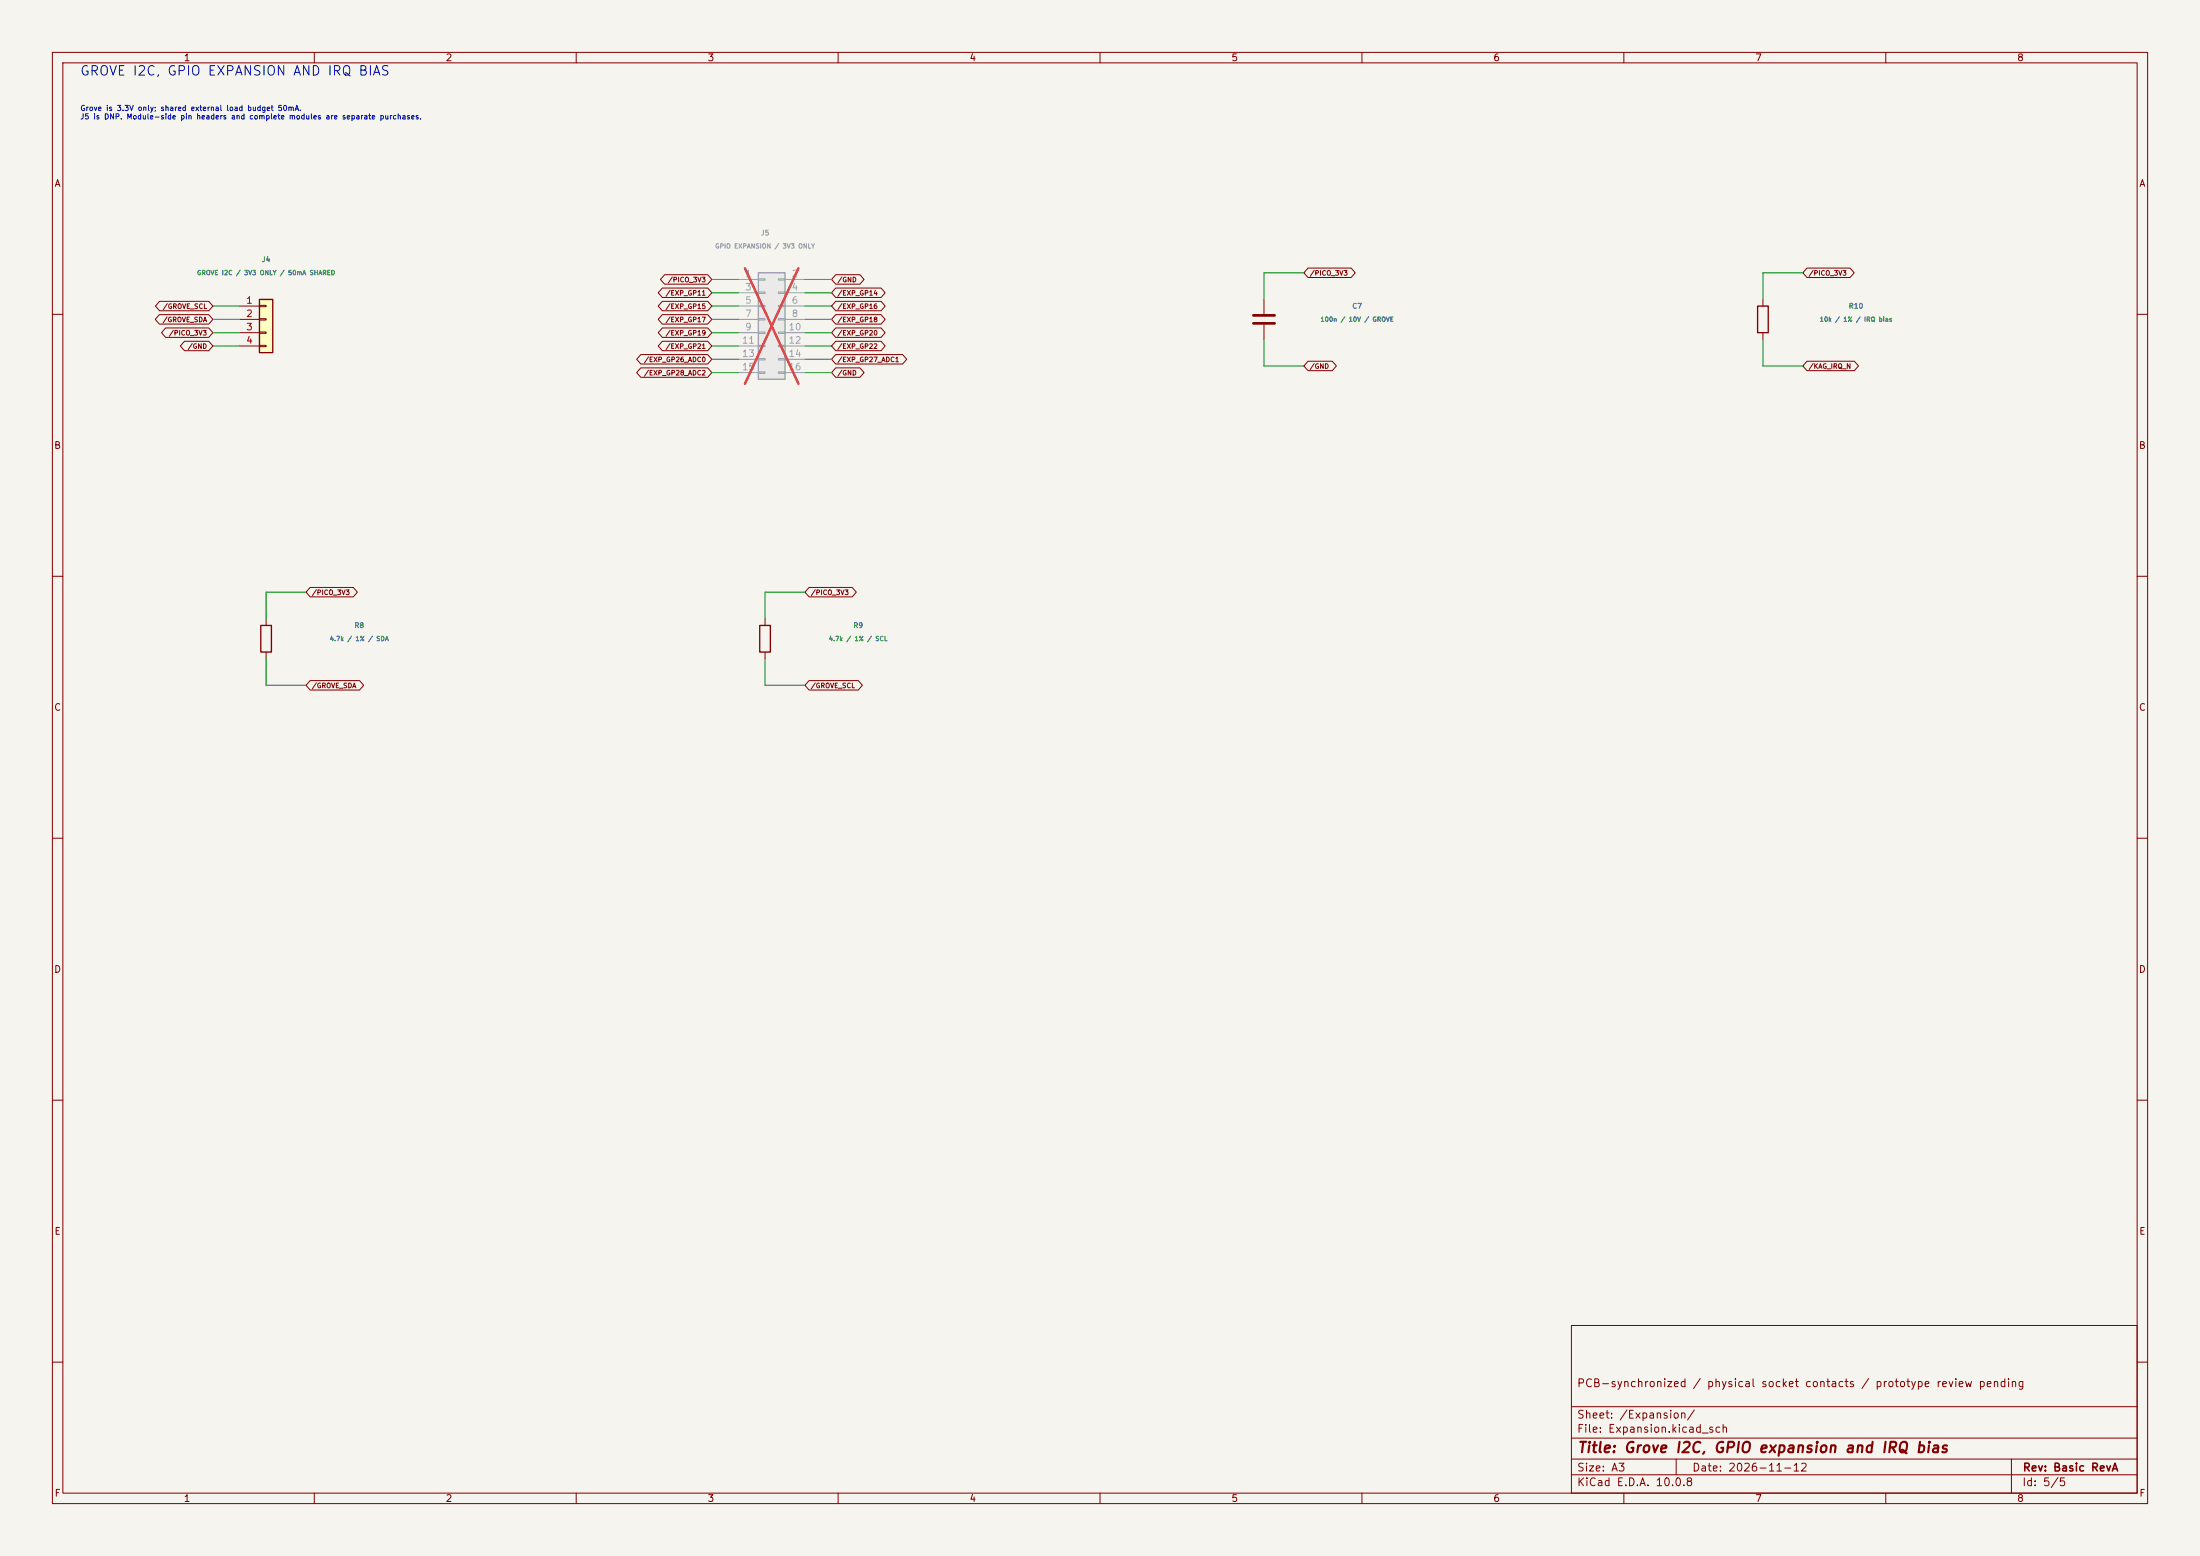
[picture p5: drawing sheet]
(kicad_sch
 (version 20260306)
 (generator "eeschema")
 (generator_version "10.0")
 (paper "A3")
 (title_block
  (title "Grove I2C, GPIO expansion and IRQ bias")
  (date "2026-11-12")
  (rev "Basic RevA")
  (comment 1 "PCB-synchronized / physical socket contacts / prototype review pending"))
 (lib_symbols
  (symbol "KAGURA_RevA:Grove_4P"
   (pin_names
    (offset 1.016) (hide yes)) (exclude_from_sim no) (in_bom yes) (on_board yes)
   (in_pos_files yes)
   (duplicate_pin_numbers_are_jumpers no)
   (property "Reference" "J" (at 0 5.08 0) (show_name no) (do_not_autoplace no) (effects (font (size 1.27 1.27))))
   (property "Value" "Conn_01x04" (at 0 -7.62 0) (show_name no) (do_not_autoplace no) (effects (font (size 1.27 1.27))))
   (property "Footprint" "" (at 0 0 0) (show_name no) (do_not_autoplace no) (hide yes) (effects (font (size 1.27 1.27))))
   (property "Datasheet" "" (at 0 0 0) (show_name no) (do_not_autoplace no) (hide yes) (effects (font (size 1.27 1.27))))
   (property "Description" "Generic connector, single row, 01x04, script generated (kicad-library-utils/schlib/autogen/connector/)" (at 0 0 0) (show_name no) (do_not_autoplace no) (hide yes) (effects (font (size 1.27 1.27))))
   (symbol "Grove_4P_1_1"
    (rectangle (start -1.27 3.81) (end 1.27 -6.35) (stroke (width 0.254) (type default)) (fill (type background)))
    (rectangle (start -1.27 2.667) (end 0 2.413) (stroke (width 0.1524) (type default)) (fill (type none)))
    (rectangle (start -1.27 0.127) (end 0 -0.127) (stroke (width 0.1524) (type default)) (fill (type none)))
    (rectangle (start -1.27 -2.413) (end 0 -2.667) (stroke (width 0.1524) (type default)) (fill (type none)))
    (rectangle (start -1.27 -4.953) (end 0 -5.207) (stroke (width 0.1524) (type default)) (fill (type none)))
    (pin passive line (at -5.08 2.54 0) (length 3.81) (name "Pin_1" (effects (font (size 1.27 1.27)))) (number "1" (effects (font (size 1.27 1.27)))))
    (pin passive line (at -5.08 0 0) (length 3.81) (name "Pin_2" (effects (font (size 1.27 1.27)))) (number "2" (effects (font (size 1.27 1.27)))))
    (pin passive line (at -5.08 -2.54 0) (length 3.81) (name "Pin_3" (effects (font (size 1.27 1.27)))) (number "3" (effects (font (size 1.27 1.27)))))
    (pin passive line (at -5.08 -5.08 0) (length 3.81) (name "Pin_4" (effects (font (size 1.27 1.27)))) (number "4" (effects (font (size 1.27 1.27))))))
   (embedded_fonts no))
  (symbol "KAGURA_RevA:GPIO_2x08"
   (pin_names
    (offset 1.016) (hide yes)) (exclude_from_sim no) (in_bom yes) (on_board yes)
   (in_pos_files yes)
   (duplicate_pin_numbers_are_jumpers no)
   (property "Reference" "J" (at 1.27 10.16 0) (show_name no) (do_not_autoplace no) (effects (font (size 1.27 1.27))))
   (property "Value" "Conn_02x08_Odd_Even" (at 1.27 -12.7 0) (show_name no) (do_not_autoplace no) (effects (font (size 1.27 1.27))))
   (property "Footprint" "" (at 0 0 0) (show_name no) (do_not_autoplace no) (hide yes) (effects (font (size 1.27 1.27))))
   (property "Datasheet" "" (at 0 0 0) (show_name no) (do_not_autoplace no) (hide yes) (effects (font (size 1.27 1.27))))
   (property "Description" "Generic connector, double row, 02x08, odd/even pin numbering scheme (row 1 odd numbers, row 2 even numbers), script generated (kicad-library-utils/schlib/autogen/connector/)" (at 0 0 0) (show_name no) (do_not_autoplace no) (hide yes) (effects (font (size 1.27 1.27))))
   (symbol "GPIO_2x08_1_1"
    (rectangle (start -1.27 8.89) (end 3.81 -11.43) (stroke (width 0.254) (type default)) (fill (type background)))
    (rectangle (start -1.27 7.747) (end 0 7.493) (stroke (width 0.1524) (type default)) (fill (type none)))
    (rectangle (start -1.27 5.207) (end 0 4.953) (stroke (width 0.1524) (type default)) (fill (type none)))
    (rectangle (start -1.27 2.667) (end 0 2.413) (stroke (width 0.1524) (type default)) (fill (type none)))
    (rectangle (start -1.27 0.127) (end 0 -0.127) (stroke (width 0.1524) (type default)) (fill (type none)))
    (rectangle (start -1.27 -2.413) (end 0 -2.667) (stroke (width 0.1524) (type default)) (fill (type none)))
    (rectangle (start -1.27 -4.953) (end 0 -5.207) (stroke (width 0.1524) (type default)) (fill (type none)))
    (rectangle (start -1.27 -7.493) (end 0 -7.747) (stroke (width 0.1524) (type default)) (fill (type none)))
    (rectangle (start -1.27 -10.033) (end 0 -10.287) (stroke (width 0.1524) (type default)) (fill (type none)))
    (rectangle (start 3.81 7.747) (end 2.54 7.493) (stroke (width 0.1524) (type default)) (fill (type none)))
    (rectangle (start 3.81 5.207) (end 2.54 4.953) (stroke (width 0.1524) (type default)) (fill (type none)))
    (rectangle (start 3.81 2.667) (end 2.54 2.413) (stroke (width 0.1524) (type default)) (fill (type none)))
    (rectangle (start 3.81 0.127) (end 2.54 -0.127) (stroke (width 0.1524) (type default)) (fill (type none)))
    (rectangle (start 3.81 -2.413) (end 2.54 -2.667) (stroke (width 0.1524) (type default)) (fill (type none)))
    (rectangle (start 3.81 -4.953) (end 2.54 -5.207) (stroke (width 0.1524) (type default)) (fill (type none)))
    (rectangle (start 3.81 -7.493) (end 2.54 -7.747) (stroke (width 0.1524) (type default)) (fill (type none)))
    (rectangle (start 3.81 -10.033) (end 2.54 -10.287) (stroke (width 0.1524) (type default)) (fill (type none)))
    (pin passive line (at -5.08 7.62 0) (length 3.81) (name "Pin_1" (effects (font (size 1.27 1.27)))) (number "1" (effects (font (size 1.27 1.27)))))
    (pin passive line (at 7.62 7.62 180) (length 3.81) (name "Pin_2" (effects (font (size 1.27 1.27)))) (number "2" (effects (font (size 1.27 1.27)))))
    (pin passive line (at -5.08 5.08 0) (length 3.81) (name "Pin_3" (effects (font (size 1.27 1.27)))) (number "3" (effects (font (size 1.27 1.27)))))
    (pin passive line (at 7.62 5.08 180) (length 3.81) (name "Pin_4" (effects (font (size 1.27 1.27)))) (number "4" (effects (font (size 1.27 1.27)))))
    (pin passive line (at -5.08 2.54 0) (length 3.81) (name "Pin_5" (effects (font (size 1.27 1.27)))) (number "5" (effects (font (size 1.27 1.27)))))
    (pin passive line (at 7.62 2.54 180) (length 3.81) (name "Pin_6" (effects (font (size 1.27 1.27)))) (number "6" (effects (font (size 1.27 1.27)))))
    (pin passive line (at -5.08 0 0) (length 3.81) (name "Pin_7" (effects (font (size 1.27 1.27)))) (number "7" (effects (font (size 1.27 1.27)))))
    (pin passive line (at 7.62 0 180) (length 3.81) (name "Pin_8" (effects (font (size 1.27 1.27)))) (number "8" (effects (font (size 1.27 1.27)))))
    (pin passive line (at -5.08 -2.54 0) (length 3.81) (name "Pin_9" (effects (font (size 1.27 1.27)))) (number "9" (effects (font (size 1.27 1.27)))))
    (pin passive line (at 7.62 -2.54 180) (length 3.81) (name "Pin_10" (effects (font (size 1.27 1.27)))) (number "10" (effects (font (size 1.27 1.27)))))
    (pin passive line (at -5.08 -5.08 0) (length 3.81) (name "Pin_11" (effects (font (size 1.27 1.27)))) (number "11" (effects (font (size 1.27 1.27)))))
    (pin passive line (at 7.62 -5.08 180) (length 3.81) (name "Pin_12" (effects (font (size 1.27 1.27)))) (number "12" (effects (font (size 1.27 1.27)))))
    (pin passive line (at -5.08 -7.62 0) (length 3.81) (name "Pin_13" (effects (font (size 1.27 1.27)))) (number "13" (effects (font (size 1.27 1.27)))))
    (pin passive line (at 7.62 -7.62 180) (length 3.81) (name "Pin_14" (effects (font (size 1.27 1.27)))) (number "14" (effects (font (size 1.27 1.27)))))
    (pin passive line (at -5.08 -10.16 0) (length 3.81) (name "Pin_15" (effects (font (size 1.27 1.27)))) (number "15" (effects (font (size 1.27 1.27)))))
    (pin passive line (at 7.62 -10.16 180) (length 3.81) (name "Pin_16" (effects (font (size 1.27 1.27)))) (number "16" (effects (font (size 1.27 1.27))))))
   (embedded_fonts no))
  (symbol "KAGURA_RevA:C"
   (pin_numbers (hide yes))
   (pin_names
    (offset 0.254)) (exclude_from_sim no) (in_bom yes) (on_board yes)
   (in_pos_files yes)
   (duplicate_pin_numbers_are_jumpers no)
   (property "Reference" "C" (at 0.635 2.54 0) (show_name no) (do_not_autoplace no) (effects (font (size 1.27 1.27)) (justify left)))
   (property "Value" "C" (at 0.635 -2.54 0) (show_name no) (do_not_autoplace no) (effects (font (size 1.27 1.27)) (justify left)))
   (property "Footprint" "" (at 0.9652 -3.81 0) (show_name no) (do_not_autoplace no) (hide yes) (effects (font (size 1.27 1.27))))
   (property "Datasheet" "" (at 0 0 0) (show_name no) (do_not_autoplace no) (hide yes) (effects (font (size 1.27 1.27))))
   (property "Description" "Unpolarized capacitor" (at 0 0 0) (show_name no) (do_not_autoplace no) (hide yes) (effects (font (size 1.27 1.27))))
   (symbol "C_0_1"
    (polyline (pts (xy -2.032 0.762) (xy 2.032 0.762)) (stroke (width 0.508) (type default)) (fill (type none)))
    (polyline (pts (xy -2.032 -0.762) (xy 2.032 -0.762)) (stroke (width 0.508) (type default)) (fill (type none))))
   (symbol "C_1_1"
    (pin passive line (at 0 3.81 270) (length 2.794) (name "" (effects (font (size 1.27 1.27)))) (number "1" (effects (font (size 1.27 1.27)))))
    (pin passive line (at 0 -3.81 90) (length 2.794) (name "" (effects (font (size 1.27 1.27)))) (number "2" (effects (font (size 1.27 1.27))))))
   (embedded_fonts no))
  (symbol "KAGURA_RevA:R"
   (pin_numbers (hide yes))
   (pin_names
    (offset 0)) (exclude_from_sim no) (in_bom yes) (on_board yes)
   (in_pos_files yes)
   (duplicate_pin_numbers_are_jumpers no)
   (property "Reference" "R" (at 2.032 0 90) (show_name no) (do_not_autoplace no) (effects (font (size 1.27 1.27))))
   (property "Value" "R" (at 0 0 90) (show_name no) (do_not_autoplace no) (effects (font (size 1.27 1.27))))
   (property "Footprint" "" (at -1.778 0 90) (show_name no) (do_not_autoplace no) (hide yes) (effects (font (size 1.27 1.27))))
   (property "Datasheet" "" (at 0 0 0) (show_name no) (do_not_autoplace no) (hide yes) (effects (font (size 1.27 1.27))))
   (property "Description" "Resistor" (at 0 0 0) (show_name no) (do_not_autoplace no) (hide yes) (effects (font (size 1.27 1.27))))
   (symbol "R_0_1"
    (rectangle (start -1.016 -2.54) (end 1.016 2.54) (stroke (width 0.254) (type default)) (fill (type none))))
   (symbol "R_1_1"
    (pin passive line (at 0 3.81 270) (length 1.27) (name "" (effects (font (size 1.27 1.27)))) (number "1" (effects (font (size 1.27 1.27)))))
    (pin passive line (at 0 -3.81 90) (length 1.27) (name "" (effects (font (size 1.27 1.27)))) (number "2" (effects (font (size 1.27 1.27))))))
   (embedded_fonts no)))
 (text "GROVE I2C, GPIO EXPANSION AND IRQ BIAS" (at 15.24 12.7 0) (effects (font (size 1.8 1.8)) (justify left top)))
 (text "Grove is 3.3V only; shared external load budget 50mA.\nJ5 is DNP. Module-side pin headers and complete modules are separate purchases." (at 15.24 20.32 0) (effects (font (size 1 1)) (justify left top)))
 (wire (pts (xy 45.72 58.42) (xy 40.64 58.42)) (stroke (width 0) (type default)))
 (global_label "/GROVE_SCL"
  (shape bidirectional) (at 40.64 58.42 0) (effects (font (size 0.9 0.9)) (justify right))
  (property "Intersheetrefs" "${INTERSHEET_REFS}" (at 40.64 58.42 0) (effects (font (size 0.8 0.8))) (hide yes)))
 (wire (pts (xy 45.72 60.96) (xy 40.64 60.96)) (stroke (width 0) (type default)))
 (global_label "/GROVE_SDA"
  (shape bidirectional) (at 40.64 60.96 0) (effects (font (size 0.9 0.9)) (justify right))
  (property "Intersheetrefs" "${INTERSHEET_REFS}" (at 40.64 60.96 0) (effects (font (size 0.8 0.8))) (hide yes)))
 (wire (pts (xy 45.72 63.5) (xy 40.64 63.5)) (stroke (width 0) (type default)))
 (global_label "/PICO_3V3"
  (shape bidirectional) (at 40.64 63.5 0) (effects (font (size 0.9 0.9)) (justify right))
  (property "Intersheetrefs" "${INTERSHEET_REFS}" (at 40.64 63.5 0) (effects (font (size 0.8 0.8))) (hide yes)))
 (wire (pts (xy 45.72 66.04) (xy 40.64 66.04)) (stroke (width 0) (type default)))
 (global_label "/GND"
  (shape bidirectional) (at 40.64 66.04 0) (effects (font (size 0.9 0.9)) (justify right))
  (property "Intersheetrefs" "${INTERSHEET_REFS}" (at 40.64 66.04 0) (effects (font (size 0.8 0.8))) (hide yes)))
 (symbol
  (lib_id "KAGURA_RevA:Grove_4P") (at 50.8 60.96 0) (unit 1) (in_bom yes) (on_board yes) (dnp no)
  (property "Reference" "J4" (at 50.8 49.53 0) (effects (font (size 0.95 0.95))))
  (property "Value" "GROVE I2C / 3V3 ONLY / 50mA SHARED" (at 50.8 52.07 0) (effects (font (size 0.85 0.85))))
  (property "Footprint" "KAGURA_MANUAL:J4" (at 50.8 60.96 0) (effects (font (size 0.95 0.95))) (hide yes))
  (property "Datasheet" "" (at 50.8 60.96 0) (effects (font (size 0.95 0.95))) (hide yes))
  (property "Description" "" (at 50.8 60.96 0) (effects (font (size 0.95 0.95))) (hide yes)) (pin "1") (pin "2") (pin "3") (pin "4"))
 (wire (pts (xy 140.97 53.34) (xy 135.89 53.34)) (stroke (width 0) (type default)))
 (global_label "/PICO_3V3"
  (shape bidirectional) (at 135.89 53.34 0) (effects (font (size 0.9 0.9)) (justify right))
  (property "Intersheetrefs" "${INTERSHEET_REFS}" (at 135.89 53.34 0) (effects (font (size 0.8 0.8))) (hide yes)))
 (wire (pts (xy 153.67 53.34) (xy 158.75 53.34)) (stroke (width 0) (type default)))
 (global_label "/GND"
  (shape bidirectional) (at 158.75 53.34 180) (effects (font (size 0.9 0.9)) (justify left))
  (property "Intersheetrefs" "${INTERSHEET_REFS}" (at 158.75 53.34 0) (effects (font (size 0.8 0.8))) (hide yes)))
 (wire (pts (xy 140.97 55.88) (xy 135.89 55.88)) (stroke (width 0) (type default)))
 (global_label "/EXP_GP11"
  (shape bidirectional) (at 135.89 55.88 0) (effects (font (size 0.9 0.9)) (justify right))
  (property "Intersheetrefs" "${INTERSHEET_REFS}" (at 135.89 55.88 0) (effects (font (size 0.8 0.8))) (hide yes)))
 (wire (pts (xy 153.67 55.88) (xy 158.75 55.88)) (stroke (width 0) (type default)))
 (global_label "/EXP_GP14"
  (shape bidirectional) (at 158.75 55.88 180) (effects (font (size 0.9 0.9)) (justify left))
  (property "Intersheetrefs" "${INTERSHEET_REFS}" (at 158.75 55.88 0) (effects (font (size 0.8 0.8))) (hide yes)))
 (wire (pts (xy 140.97 58.42) (xy 135.89 58.42)) (stroke (width 0) (type default)))
 (global_label "/EXP_GP15"
  (shape bidirectional) (at 135.89 58.42 0) (effects (font (size 0.9 0.9)) (justify right))
  (property "Intersheetrefs" "${INTERSHEET_REFS}" (at 135.89 58.42 0) (effects (font (size 0.8 0.8))) (hide yes)))
 (wire (pts (xy 153.67 58.42) (xy 158.75 58.42)) (stroke (width 0) (type default)))
 (global_label "/EXP_GP16"
  (shape bidirectional) (at 158.75 58.42 180) (effects (font (size 0.9 0.9)) (justify left))
  (property "Intersheetrefs" "${INTERSHEET_REFS}" (at 158.75 58.42 0) (effects (font (size 0.8 0.8))) (hide yes)))
 (wire (pts (xy 140.97 60.96) (xy 135.89 60.96)) (stroke (width 0) (type default)))
 (global_label "/EXP_GP17"
  (shape bidirectional) (at 135.89 60.96 0) (effects (font (size 0.9 0.9)) (justify right))
  (property "Intersheetrefs" "${INTERSHEET_REFS}" (at 135.89 60.96 0) (effects (font (size 0.8 0.8))) (hide yes)))
 (wire (pts (xy 153.67 60.96) (xy 158.75 60.96)) (stroke (width 0) (type default)))
 (global_label "/EXP_GP18"
  (shape bidirectional) (at 158.75 60.96 180) (effects (font (size 0.9 0.9)) (justify left))
  (property "Intersheetrefs" "${INTERSHEET_REFS}" (at 158.75 60.96 0) (effects (font (size 0.8 0.8))) (hide yes)))
 (wire (pts (xy 140.97 63.5) (xy 135.89 63.5)) (stroke (width 0) (type default)))
 (global_label "/EXP_GP19"
  (shape bidirectional) (at 135.89 63.5 0) (effects (font (size 0.9 0.9)) (justify right))
  (property "Intersheetrefs" "${INTERSHEET_REFS}" (at 135.89 63.5 0) (effects (font (size 0.8 0.8))) (hide yes)))
 (wire (pts (xy 153.67 63.5) (xy 158.75 63.5)) (stroke (width 0) (type default)))
 (global_label "/EXP_GP20"
  (shape bidirectional) (at 158.75 63.5 180) (effects (font (size 0.9 0.9)) (justify left))
  (property "Intersheetrefs" "${INTERSHEET_REFS}" (at 158.75 63.5 0) (effects (font (size 0.8 0.8))) (hide yes)))
 (wire (pts (xy 140.97 66.04) (xy 135.89 66.04)) (stroke (width 0) (type default)))
 (global_label "/EXP_GP21"
  (shape bidirectional) (at 135.89 66.04 0) (effects (font (size 0.9 0.9)) (justify right))
  (property "Intersheetrefs" "${INTERSHEET_REFS}" (at 135.89 66.04 0) (effects (font (size 0.8 0.8))) (hide yes)))
 (wire (pts (xy 153.67 66.04) (xy 158.75 66.04)) (stroke (width 0) (type default)))
 (global_label "/EXP_GP22"
  (shape bidirectional) (at 158.75 66.04 180) (effects (font (size 0.9 0.9)) (justify left))
  (property "Intersheetrefs" "${INTERSHEET_REFS}" (at 158.75 66.04 0) (effects (font (size 0.8 0.8))) (hide yes)))
 (wire (pts (xy 140.97 68.58) (xy 135.89 68.58)) (stroke (width 0) (type default)))
 (global_label "/EXP_GP26_ADC0"
  (shape bidirectional) (at 135.89 68.58 0) (effects (font (size 0.9 0.9)) (justify right))
  (property "Intersheetrefs" "${INTERSHEET_REFS}" (at 135.89 68.58 0) (effects (font (size 0.8 0.8))) (hide yes)))
 (wire (pts (xy 153.67 68.58) (xy 158.75 68.58)) (stroke (width 0) (type default)))
 (global_label "/EXP_GP27_ADC1"
  (shape bidirectional) (at 158.75 68.58 180) (effects (font (size 0.9 0.9)) (justify left))
  (property "Intersheetrefs" "${INTERSHEET_REFS}" (at 158.75 68.58 0) (effects (font (size 0.8 0.8))) (hide yes)))
 (wire (pts (xy 140.97 71.12) (xy 135.89 71.12)) (stroke (width 0) (type default)))
 (global_label "/EXP_GP28_ADC2"
  (shape bidirectional) (at 135.89 71.12 0) (effects (font (size 0.9 0.9)) (justify right))
  (property "Intersheetrefs" "${INTERSHEET_REFS}" (at 135.89 71.12 0) (effects (font (size 0.8 0.8))) (hide yes)))
 (wire (pts (xy 153.67 71.12) (xy 158.75 71.12)) (stroke (width 0) (type default)))
 (global_label "/GND"
  (shape bidirectional) (at 158.75 71.12 180) (effects (font (size 0.9 0.9)) (justify left))
  (property "Intersheetrefs" "${INTERSHEET_REFS}" (at 158.75 71.12 0) (effects (font (size 0.8 0.8))) (hide yes)))
 (symbol
  (lib_id "KAGURA_RevA:GPIO_2x08") (at 146.05 60.96 0) (unit 1) (in_bom yes) (on_board yes) (dnp yes)
  (property "Reference" "J5" (at 146.05 44.45 0) (effects (font (size 0.95 0.95))))
  (property "Value" "GPIO EXPANSION / 3V3 ONLY" (at 146.05 46.99 0) (effects (font (size 0.85 0.85))))
  (property "Footprint" "KAGURA_MANUAL:J5" (at 146.05 60.96 0) (effects (font (size 0.95 0.95))) (hide yes))
  (property "Datasheet" "" (at 146.05 60.96 0) (effects (font (size 0.95 0.95))) (hide yes))
  (property "Description" "" (at 146.05 60.96 0) (effects (font (size 0.95 0.95))) (hide yes)) (pin "1") (pin "2") (pin "3") (pin "4") (pin "5") (pin "6") (pin "7") (pin "8") (pin "9") (pin "10") (pin "11") (pin "12") (pin "13") (pin "14") (pin "15") (pin "16"))
 (wire (pts (xy 241.3 57.15) (xy 241.3 52.07)) (stroke (width 0) (type default)))
 (wire (pts (xy 241.3 52.07) (xy 248.92 52.07)) (stroke (width 0) (type default)))
 (global_label "/PICO_3V3"
  (shape bidirectional) (at 248.92 52.07 180) (effects (font (size 0.9 0.9)) (justify left))
  (property "Intersheetrefs" "${INTERSHEET_REFS}" (at 248.92 52.07 0) (effects (font (size 0.8 0.8))) (hide yes)))
 (wire (pts (xy 241.3 64.77) (xy 241.3 69.85)) (stroke (width 0) (type default)))
 (wire (pts (xy 241.3 69.85) (xy 248.92 69.85)) (stroke (width 0) (type default)))
 (global_label "/GND"
  (shape bidirectional) (at 248.92 69.85 180) (effects (font (size 0.9 0.9)) (justify left))
  (property "Intersheetrefs" "${INTERSHEET_REFS}" (at 248.92 69.85 0) (effects (font (size 0.8 0.8))) (hide yes)))
 (symbol
  (lib_id "KAGURA_RevA:C") (at 241.3 60.96 0) (unit 1) (in_bom yes) (on_board yes) (dnp no)
  (property "Reference" "C7" (at 259.08 58.42 0) (effects (font (size 0.95 0.95))))
  (property "Value" "100n / 10V / GROVE" (at 259.08 60.96 0) (effects (font (size 0.85 0.85))))
  (property "Footprint" "KAGURA_MANUAL:C7" (at 241.3 60.96 0) (effects (font (size 0.95 0.95))) (hide yes))
  (property "Datasheet" "" (at 241.3 60.96 0) (effects (font (size 0.95 0.95))) (hide yes))
  (property "Description" "" (at 241.3 60.96 0) (effects (font (size 0.95 0.95))) (hide yes)) (pin "1") (pin "2"))
 (wire (pts (xy 336.55 57.15) (xy 336.55 52.07)) (stroke (width 0) (type default)))
 (wire (pts (xy 336.55 52.07) (xy 344.17 52.07)) (stroke (width 0) (type default)))
 (global_label "/PICO_3V3"
  (shape bidirectional) (at 344.17 52.07 180) (effects (font (size 0.9 0.9)) (justify left))
  (property "Intersheetrefs" "${INTERSHEET_REFS}" (at 344.17 52.07 0) (effects (font (size 0.8 0.8))) (hide yes)))
 (wire (pts (xy 336.55 64.77) (xy 336.55 69.85)) (stroke (width 0) (type default)))
 (wire (pts (xy 336.55 69.85) (xy 344.17 69.85)) (stroke (width 0) (type default)))
 (global_label "/KAG_IRQ_N"
  (shape bidirectional) (at 344.17 69.85 180) (effects (font (size 0.9 0.9)) (justify left))
  (property "Intersheetrefs" "${INTERSHEET_REFS}" (at 344.17 69.85 0) (effects (font (size 0.8 0.8))) (hide yes)))
 (symbol
  (lib_id "KAGURA_RevA:R") (at 336.55 60.96 0) (unit 1) (in_bom yes) (on_board yes) (dnp no)
  (property "Reference" "R10" (at 354.33 58.42 0) (effects (font (size 0.95 0.95))))
  (property "Value" "10k / 1% / IRQ bias" (at 354.33 60.96 0) (effects (font (size 0.85 0.85))))
  (property "Footprint" "KAGURA_MANUAL:R10" (at 336.55 60.96 0) (effects (font (size 0.95 0.95))) (hide yes))
  (property "Datasheet" "" (at 336.55 60.96 0) (effects (font (size 0.95 0.95))) (hide yes))
  (property "Description" "" (at 336.55 60.96 0) (effects (font (size 0.95 0.95))) (hide yes)) (pin "1") (pin "2"))
 (wire (pts (xy 50.8 118.11) (xy 50.8 113.03)) (stroke (width 0) (type default)))
 (wire (pts (xy 50.8 113.03) (xy 58.42 113.03)) (stroke (width 0) (type default)))
 (global_label "/PICO_3V3"
  (shape bidirectional) (at 58.42 113.03 180) (effects (font (size 0.9 0.9)) (justify left))
  (property "Intersheetrefs" "${INTERSHEET_REFS}" (at 58.42 113.03 0) (effects (font (size 0.8 0.8))) (hide yes)))
 (wire (pts (xy 50.8 125.73) (xy 50.8 130.81)) (stroke (width 0) (type default)))
 (wire (pts (xy 50.8 130.81) (xy 58.42 130.81)) (stroke (width 0) (type default)))
 (global_label "/GROVE_SDA"
  (shape bidirectional) (at 58.42 130.81 180) (effects (font (size 0.9 0.9)) (justify left))
  (property "Intersheetrefs" "${INTERSHEET_REFS}" (at 58.42 130.81 0) (effects (font (size 0.8 0.8))) (hide yes)))
 (symbol
  (lib_id "KAGURA_RevA:R") (at 50.8 121.92 0) (unit 1) (in_bom yes) (on_board yes) (dnp no)
  (property "Reference" "R8" (at 68.58 119.38 0) (effects (font (size 0.95 0.95))))
  (property "Value" "4.7k / 1% / SDA" (at 68.58 121.92 0) (effects (font (size 0.85 0.85))))
  (property "Footprint" "KAGURA_MANUAL:R8" (at 50.8 121.92 0) (effects (font (size 0.95 0.95))) (hide yes))
  (property "Datasheet" "" (at 50.8 121.92 0) (effects (font (size 0.95 0.95))) (hide yes))
  (property "Description" "" (at 50.8 121.92 0) (effects (font (size 0.95 0.95))) (hide yes)) (pin "1") (pin "2"))
 (wire (pts (xy 146.05 118.11) (xy 146.05 113.03)) (stroke (width 0) (type default)))
 (wire (pts (xy 146.05 113.03) (xy 153.67 113.03)) (stroke (width 0) (type default)))
 (global_label "/PICO_3V3"
  (shape bidirectional) (at 153.67 113.03 180) (effects (font (size 0.9 0.9)) (justify left))
  (property "Intersheetrefs" "${INTERSHEET_REFS}" (at 153.67 113.03 0) (effects (font (size 0.8 0.8))) (hide yes)))
 (wire (pts (xy 146.05 125.73) (xy 146.05 130.81)) (stroke (width 0) (type default)))
 (wire (pts (xy 146.05 130.81) (xy 153.67 130.81)) (stroke (width 0) (type default)))
 (global_label "/GROVE_SCL"
  (shape bidirectional) (at 153.67 130.81 180) (effects (font (size 0.9 0.9)) (justify left))
  (property "Intersheetrefs" "${INTERSHEET_REFS}" (at 153.67 130.81 0) (effects (font (size 0.8 0.8))) (hide yes)))
 (symbol
  (lib_id "KAGURA_RevA:R") (at 146.05 121.92 0) (unit 1) (in_bom yes) (on_board yes) (dnp no)
  (property "Reference" "R9" (at 163.83 119.38 0) (effects (font (size 0.95 0.95))))
  (property "Value" "4.7k / 1% / SCL" (at 163.83 121.92 0) (effects (font (size 0.85 0.85))))
  (property "Footprint" "KAGURA_MANUAL:R9" (at 146.05 121.92 0) (effects (font (size 0.95 0.95))) (hide yes))
  (property "Datasheet" "" (at 146.05 121.92 0) (effects (font (size 0.95 0.95))) (hide yes))
  (property "Description" "" (at 146.05 121.92 0) (effects (font (size 0.95 0.95))) (hide yes)) (pin "1") (pin "2"))
 (embedded_fonts no))
